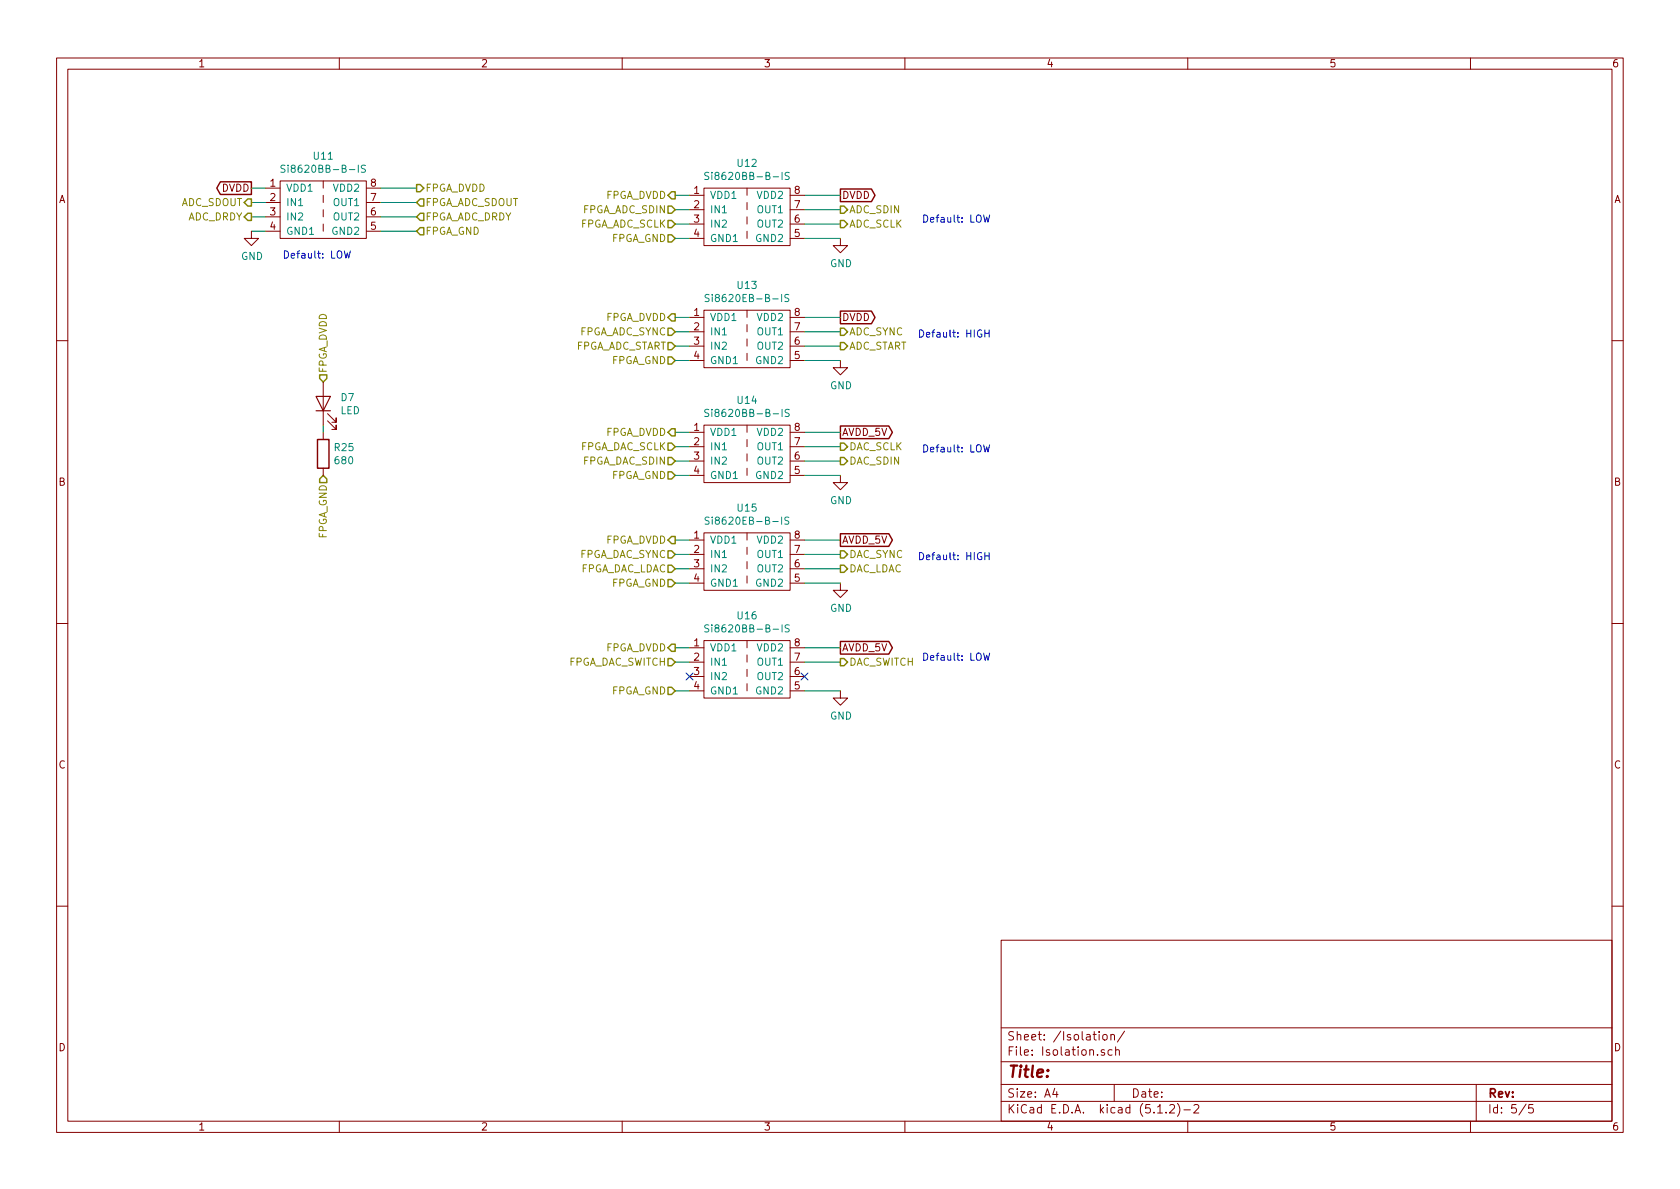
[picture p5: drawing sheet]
EESchema Schematic File Version 4
LIBS:Digital_Current_Servo_v3-cache
EELAYER 30 0
EELAYER END
$Descr A4 11693 8268
encoding utf-8
Sheet 5 5
Title ""
Date ""
Rev ""
Comp ""
Comment1 ""
Comment2 ""
Comment3 ""
Comment4 ""
$EndDescr
Text GLabel 5850 1350 2    50   Output ~ 0
DVDD
Wire Wire Line
	5600 1350 5850 1350
$Comp
L Digital_Current_Servo_v3-rescue:Si8620BB-B-IS-Isolator U12
U 1 1
P 5200 1500
F 0 "U12" H 5200 1875 50  0000 C CNN
F 1 "Si8620BB-B-IS" H 5200 1784 50  0000 C CNN
F 2 "Package_SO:SOIC-8_3.9x4.9mm_P1.27mm" H 5200 1500 50  0001 C CNN
F 3 "" H 5200 1500 50  0001 C CNN
F 4 "336-4209-1-ND" H 5200 1500 50  0001 C CNN "Digikey Part Number"
	1    5200 1500
	1    0    0    -1  
$EndComp
Text HLabel 4700 1350 0    50   Output ~ 0
FPGA_DVDD
Wire Wire Line
	4700 1350 4800 1350
Text HLabel 4700 1450 0    50   Input ~ 0
FPGA_ADC_SDIN
Text HLabel 4700 1550 0    50   Input ~ 0
FPGA_ADC_SCLK
Text HLabel 4700 1650 0    50   Input ~ 0
FPGA_GND
Wire Wire Line
	4700 1450 4800 1450
Wire Wire Line
	4700 1550 4800 1550
Wire Wire Line
	4800 1650 4700 1650
Text HLabel 5850 1550 2    50   Output ~ 0
ADC_SCLK
Text HLabel 5850 1450 2    50   Output ~ 0
ADC_SDIN
$Comp
L power:GND #PWR036
U 1 1
P 5850 1650
F 0 "#PWR036" H 5850 1400 50  0001 C CNN
F 1 "GND" H 5855 1477 50  0000 C CNN
F 2 "" H 5850 1650 50  0001 C CNN
F 3 "" H 5850 1650 50  0001 C CNN
	1    5850 1650
	1    0    0    -1  
$EndComp
Wire Wire Line
	5600 1650 5850 1650
Wire Wire Line
	5600 1550 5850 1550
Wire Wire Line
	5600 1450 5850 1450
Text GLabel 5850 2200 2    50   Output ~ 0
DVDD
Wire Wire Line
	5600 2200 5850 2200
$Comp
L Digital_Current_Servo_v3-rescue:Si8620EB-B-IS-Isolator U13
U 1 1
P 5200 2350
F 0 "U13" H 5200 2725 50  0000 C CNN
F 1 "Si8620EB-B-IS" H 5200 2634 50  0000 C CNN
F 2 "Package_SO:SOIC-8_3.9x4.9mm_P1.27mm" H 5200 2350 50  0001 C CNN
F 3 "" H 5200 2350 50  0001 C CNN
F 4 "SI8620EB-B-IS-ND" H 5200 2350 50  0001 C CNN "Digikey Part Number"
	1    5200 2350
	1    0    0    -1  
$EndComp
Text HLabel 4700 2200 0    50   Output ~ 0
FPGA_DVDD
Wire Wire Line
	4700 2200 4800 2200
Text HLabel 4700 2300 0    50   Input ~ 0
FPGA_ADC_SYNC
Text HLabel 4700 2400 0    50   Input ~ 0
FPGA_ADC_START
Text HLabel 4700 2500 0    50   Input ~ 0
FPGA_GND
Wire Wire Line
	4700 2300 4800 2300
Wire Wire Line
	4700 2400 4800 2400
Wire Wire Line
	4800 2500 4700 2500
Text HLabel 5850 2300 2    50   Output ~ 0
ADC_SYNC
Text HLabel 5850 2400 2    50   Output ~ 0
ADC_START
$Comp
L power:GND #PWR037
U 1 1
P 5850 2500
F 0 "#PWR037" H 5850 2250 50  0001 C CNN
F 1 "GND" H 5855 2327 50  0000 C CNN
F 2 "" H 5850 2500 50  0001 C CNN
F 3 "" H 5850 2500 50  0001 C CNN
	1    5850 2500
	1    0    0    -1  
$EndComp
Wire Wire Line
	5600 2500 5850 2500
Wire Wire Line
	5600 2400 5850 2400
Wire Wire Line
	5600 2300 5850 2300
Text GLabel 1750 1300 0    50   Output ~ 0
DVDD
$Comp
L Digital_Current_Servo_v3-rescue:Si8620BB-B-IS-Isolator U11
U 1 1
P 2250 1450
F 0 "U11" H 2250 1825 50  0000 C CNN
F 1 "Si8620BB-B-IS" H 2250 1734 50  0000 C CNN
F 2 "Package_SO:SOIC-8_3.9x4.9mm_P1.27mm" H 2250 1450 50  0001 C CNN
F 3 "" H 2250 1450 50  0001 C CNN
F 4 "336-4209-1-ND" H 2250 1450 50  0001 C CNN "Digikey Part Number"
	1    2250 1450
	1    0    0    -1  
$EndComp
Text HLabel 2900 1300 2    50   Output ~ 0
FPGA_DVDD
Wire Wire Line
	1750 1300 1850 1300
Text HLabel 2900 1400 2    50   Input ~ 0
FPGA_ADC_SDOUT
Text HLabel 2900 1600 2    50   Input ~ 0
FPGA_GND
Wire Wire Line
	1750 1400 1850 1400
Wire Wire Line
	1750 1500 1850 1500
Wire Wire Line
	1850 1600 1750 1600
Text HLabel 1750 1400 0    50   Output ~ 0
ADC_SDOUT
Text HLabel 1750 1500 0    50   Output ~ 0
ADC_DRDY
$Comp
L power:GND #PWR035
U 1 1
P 1750 1600
F 0 "#PWR035" H 1750 1350 50  0001 C CNN
F 1 "GND" H 1755 1427 50  0000 C CNN
F 2 "" H 1750 1600 50  0001 C CNN
F 3 "" H 1750 1600 50  0001 C CNN
	1    1750 1600
	1    0    0    -1  
$EndComp
Wire Wire Line
	2650 1600 2900 1600
Wire Wire Line
	2650 1500 2900 1500
Wire Wire Line
	2650 1400 2900 1400
Text HLabel 2900 1500 2    50   Input ~ 0
FPGA_ADC_DRDY
Text GLabel 5850 3000 2    50   Output ~ 0
AVDD_5V
Wire Wire Line
	5600 3000 5850 3000
$Comp
L Digital_Current_Servo_v3-rescue:Si8620BB-B-IS-Isolator U14
U 1 1
P 5200 3150
F 0 "U14" H 5200 3525 50  0000 C CNN
F 1 "Si8620BB-B-IS" H 5200 3434 50  0000 C CNN
F 2 "Package_SO:SOIC-8_3.9x4.9mm_P1.27mm" H 5200 3150 50  0001 C CNN
F 3 "" H 5200 3150 50  0001 C CNN
F 4 "336-4209-1-ND" H 5200 3150 50  0001 C CNN "Digikey Part Number"
	1    5200 3150
	1    0    0    -1  
$EndComp
Text HLabel 4700 3000 0    50   Output ~ 0
FPGA_DVDD
Text HLabel 4700 3100 0    50   Input ~ 0
FPGA_DAC_SCLK
Text HLabel 4700 3200 0    50   Input ~ 0
FPGA_DAC_SDIN
Text HLabel 4700 3300 0    50   Input ~ 0
FPGA_GND
Wire Wire Line
	4700 3100 4800 3100
Wire Wire Line
	4700 3200 4800 3200
Wire Wire Line
	4800 3300 4700 3300
Text HLabel 5850 3100 2    50   Output ~ 0
DAC_SCLK
Text HLabel 5850 3200 2    50   Output ~ 0
DAC_SDIN
$Comp
L power:GND #PWR038
U 1 1
P 5850 3300
F 0 "#PWR038" H 5850 3050 50  0001 C CNN
F 1 "GND" H 5855 3127 50  0000 C CNN
F 2 "" H 5850 3300 50  0001 C CNN
F 3 "" H 5850 3300 50  0001 C CNN
	1    5850 3300
	1    0    0    -1  
$EndComp
Wire Wire Line
	5600 3300 5850 3300
Wire Wire Line
	5600 3200 5850 3200
Wire Wire Line
	5600 3100 5850 3100
Text GLabel 5850 3750 2    50   Output ~ 0
AVDD_5V
Wire Wire Line
	5600 3750 5850 3750
$Comp
L Digital_Current_Servo_v3-rescue:Si8620EB-B-IS-Isolator U15
U 1 1
P 5200 3900
F 0 "U15" H 5200 4275 50  0000 C CNN
F 1 "Si8620EB-B-IS" H 5200 4184 50  0000 C CNN
F 2 "Package_SO:SOIC-8_3.9x4.9mm_P1.27mm" H 5200 3900 50  0001 C CNN
F 3 "" H 5200 3900 50  0001 C CNN
F 4 "SI8620EB-B-IS-ND" H 5200 3900 50  0001 C CNN "Digikey Part Number"
	1    5200 3900
	1    0    0    -1  
$EndComp
Text HLabel 4700 3750 0    50   Output ~ 0
FPGA_DVDD
Text HLabel 4700 3850 0    50   Input ~ 0
FPGA_DAC_SYNC
Text HLabel 4700 3950 0    50   Input ~ 0
FPGA_DAC_LDAC
Text HLabel 4700 4050 0    50   Input ~ 0
FPGA_GND
Wire Wire Line
	4700 3850 4800 3850
Wire Wire Line
	4700 3950 4800 3950
Wire Wire Line
	4800 4050 4700 4050
Text HLabel 5850 3850 2    50   Output ~ 0
DAC_SYNC
Text HLabel 5850 3950 2    50   Output ~ 0
DAC_LDAC
$Comp
L power:GND #PWR039
U 1 1
P 5850 4050
F 0 "#PWR039" H 5850 3800 50  0001 C CNN
F 1 "GND" H 5855 3877 50  0000 C CNN
F 2 "" H 5850 4050 50  0001 C CNN
F 3 "" H 5850 4050 50  0001 C CNN
	1    5850 4050
	1    0    0    -1  
$EndComp
Wire Wire Line
	5600 4050 5850 4050
Wire Wire Line
	5600 3950 5850 3950
Wire Wire Line
	5600 3850 5850 3850
Text GLabel 5850 4500 2    50   Output ~ 0
AVDD_5V
Wire Wire Line
	5600 4500 5850 4500
$Comp
L Digital_Current_Servo_v3-rescue:Si8620BB-B-IS-Isolator U16
U 1 1
P 5200 4650
F 0 "U16" H 5200 5025 50  0000 C CNN
F 1 "Si8620BB-B-IS" H 5200 4934 50  0000 C CNN
F 2 "Package_SO:SOIC-8_3.9x4.9mm_P1.27mm" H 5200 4650 50  0001 C CNN
F 3 "" H 5200 4650 50  0001 C CNN
F 4 "336-4209-1-ND" H 5200 4650 50  0001 C CNN "Digikey Part Number"
	1    5200 4650
	1    0    0    -1  
$EndComp
Text HLabel 4700 4500 0    50   Output ~ 0
FPGA_DVDD
Wire Wire Line
	4700 4500 4800 4500
Text HLabel 4700 4600 0    50   Input ~ 0
FPGA_DAC_SWITCH
Text HLabel 4700 4800 0    50   Input ~ 0
FPGA_GND
Wire Wire Line
	4700 4600 4800 4600
Wire Wire Line
	4800 4800 4700 4800
Text HLabel 5850 4600 2    50   Output ~ 0
DAC_SWITCH
$Comp
L power:GND #PWR040
U 1 1
P 5850 4800
F 0 "#PWR040" H 5850 4550 50  0001 C CNN
F 1 "GND" H 5855 4627 50  0000 C CNN
F 2 "" H 5850 4800 50  0001 C CNN
F 3 "" H 5850 4800 50  0001 C CNN
	1    5850 4800
	1    0    0    -1  
$EndComp
Wire Wire Line
	5600 4800 5850 4800
Wire Wire Line
	5600 4600 5850 4600
NoConn ~ 4800 4700
NoConn ~ 5600 4700
Text HLabel 2250 2650 1    50   Input ~ 0
FPGA_DVDD
Text HLabel 2250 3300 3    50   Input ~ 0
FPGA_GND
$Comp
L Device:R R25
U 1 1
P 2250 3150
F 0 "R25" H 2320 3196 50  0000 L CNN
F 1 "680" H 2320 3105 50  0000 L CNN
F 2 "Resistor_SMD:R_0805_2012Metric_Pad1.15x1.40mm_HandSolder" V 2180 3150 50  0001 C CNN
F 3 "~" H 2250 3150 50  0001 C CNN
F 4 "A129747CT-ND" H 2250 3150 50  0001 C CNN "Digikey Part Number"
	1    2250 3150
	1    0    0    -1  
$EndComp
Wire Wire Line
	2250 2950 2250 3000
Wire Wire Line
	2650 1300 2900 1300
Wire Wire Line
	4700 3750 4800 3750
Wire Wire Line
	4700 3000 4800 3000
Text Notes 6900 1550 2    50   ~ 0
Default: LOW
Text Notes 6900 3150 2    50   ~ 0
Default: LOW
Text Notes 6900 4600 2    50   ~ 0
Default: LOW
Text Notes 2450 1800 2    50   ~ 0
Default: LOW
Text Notes 6900 2350 2    50   ~ 0
Default: HIGH
Text Notes 6900 3900 2    50   ~ 0
Default: HIGH
$Comp
L Device:LED D7
U 1 1
P 2250 2800
F 0 "D7" V 2289 2683 50  0000 R CNN
F 1 "LED" V 2198 2683 50  0000 R CNN
F 2 "LED_SMD:LED_0805_2012Metric_Pad1.15x1.40mm_HandSolder" H 2250 2800 50  0001 C CNN
F 3 "~" H 2250 2800 50  0001 C CNN
F 4 "754-2043-1-ND" H 2250 2800 50  0001 C CNN "Digikey Part Number"
	1    2250 2800
	0    -1   -1   0   
$EndComp
$EndSCHEMATC
